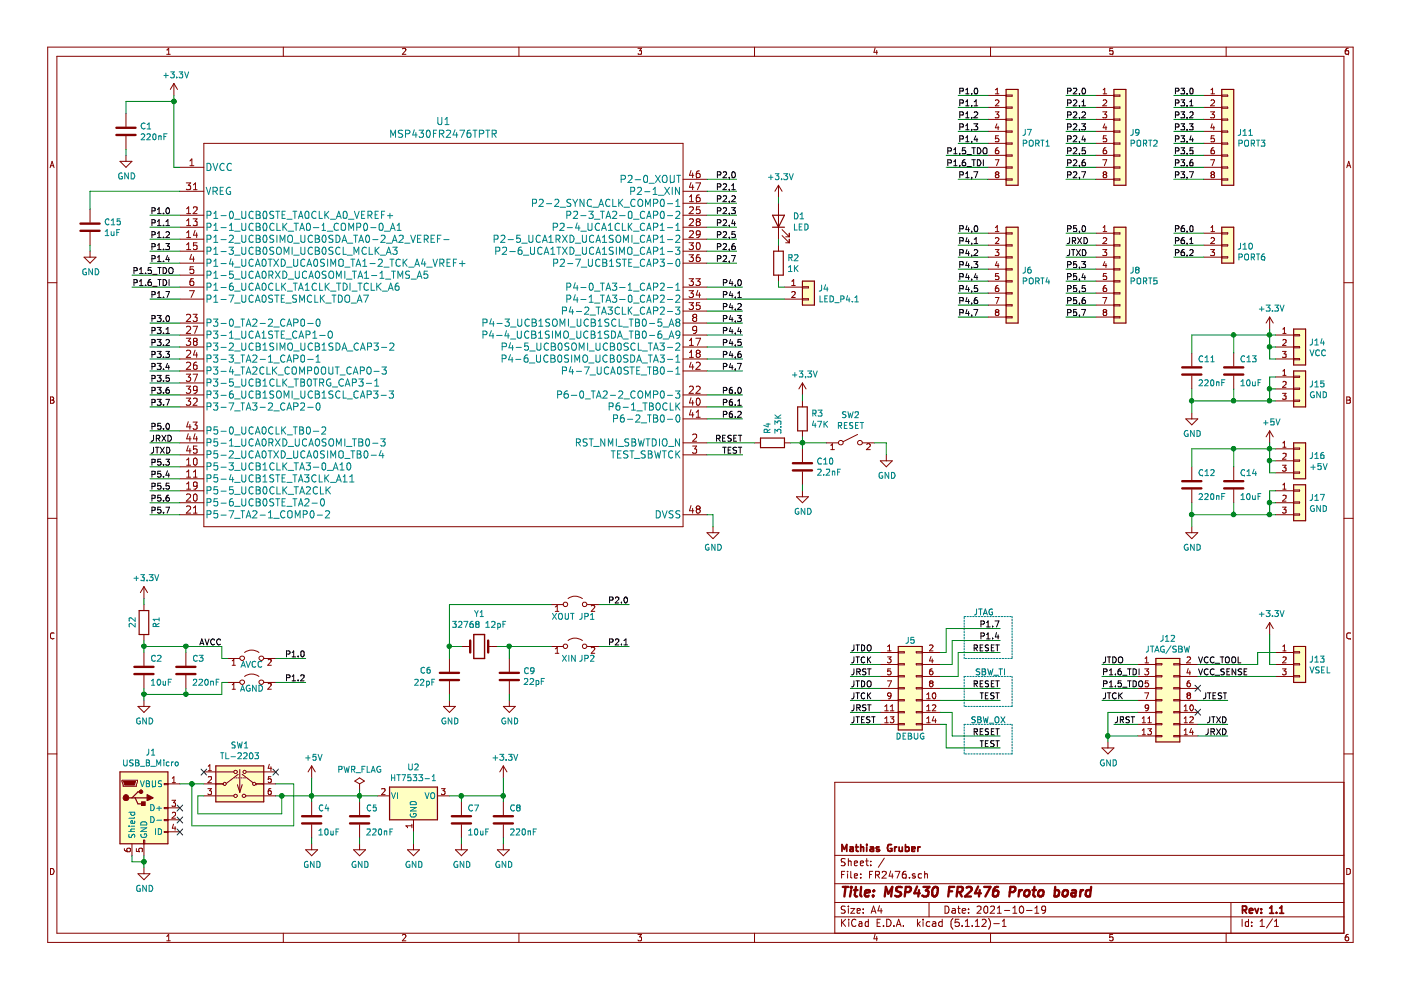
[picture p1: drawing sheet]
EESchema Schematic File Version 4
EELAYER 30 0
EELAYER END
$Descr A4 11693 8268
encoding utf-8
Sheet 1 1
Title "MSP430 FR2476 Proto board"
Date "2021-10-19"
Rev "1.1"
Comp "Mathias Gruber"
Comment1 ""
Comment2 ""
Comment3 ""
Comment4 ""
$EndDescr
Wire Wire Line
	5900 2400 6200 2400
Wire Wire Line
	5900 2600 6200 2600
Wire Wire Line
	5900 2700 6200 2700
Wire Wire Line
	5900 2800 6200 2800
Wire Wire Line
	5900 2900 6200 2900
Wire Wire Line
	5900 3000 6200 3000
Wire Wire Line
	5900 3100 6200 3100
Text Label 6200 3100 2    50   ~ 0
P4.7
Text Label 6200 3000 2    50   ~ 0
P4.6
Text Label 6200 2900 2    50   ~ 0
P4.5
Text Label 6200 2800 2    50   ~ 0
P4.4
Text Label 6200 2700 2    50   ~ 0
P4.3
Text Label 6200 2600 2    50   ~ 0
P4.2
Text Label 6200 2500 2    50   ~ 0
P4.1
Text Label 6200 2400 2    50   ~ 0
P4.0
$Comp
L power:+3.3V #PWR02
U 1 1
P 1450 800
F 0 "#PWR02" H 1450 650 50  0001 C CNN
F 1 "+3.3V" H 1465 973 50  0000 C CNN
F 2 "" H 1450 800 50  0001 C CNN
F 3 "" H 1450 800 50  0001 C CNN
	1    1450 800 
	1    0    0    -1  
$EndComp
Wire Wire Line
	1450 1400 1450 850 
$Comp
L power:GND #PWR015
U 1 1
P 5950 4400
F 0 "#PWR015" H 5950 4150 50  0001 C CNN
F 1 "GND" H 5955 4227 50  0000 C CNN
F 2 "" H 5950 4400 50  0001 C CNN
F 3 "" H 5950 4400 50  0001 C CNN
	1    5950 4400
	1    0    0    -1  
$EndComp
Wire Wire Line
	5950 4300 5950 4400
Wire Wire Line
	1500 3400 1250 3400
Wire Wire Line
	1500 3300 1250 3300
Wire Wire Line
	1500 3200 1250 3200
Wire Wire Line
	1500 3100 1250 3100
Wire Wire Line
	1500 3000 1250 3000
Wire Wire Line
	1500 2900 1250 2900
Wire Wire Line
	1500 2800 1250 2800
Wire Wire Line
	1500 2700 1250 2700
Text Label 1250 3400 0    50   ~ 0
P3.7
Text Label 1250 3300 0    50   ~ 0
P3.6
Text Label 1250 3200 0    50   ~ 0
P3.5
Text Label 1250 3100 0    50   ~ 0
P3.4
Text Label 1250 3000 0    50   ~ 0
P3.3
Text Label 1250 2900 0    50   ~ 0
P3.2
Text Label 1250 2800 0    50   ~ 0
P3.1
Text Label 1250 2700 0    50   ~ 0
P3.0
$Comp
L Connector_Generic:Conn_02x07_Odd_Even J12
U 1 1
P 9700 5850
F 0 "J12" H 9750 6367 50  0000 C CNN
F 1 "JTAG/SBW" H 9750 6276 50  0000 C CNN
F 2 "Connector_IDC:IDC-Header_2x07_P2.54mm_Vertical" H 9700 5850 50  0001 C CNN
F 3 "~" H 9700 5850 50  0001 C CNN
	1    9700 5850
	1    0    0    -1  
$EndComp
Wire Wire Line
	10000 5850 10250 5850
NoConn ~ 10000 5750
NoConn ~ 10000 5950
Wire Wire Line
	10000 6050 10250 6050
Wire Wire Line
	10000 6150 10250 6150
Wire Wire Line
	9500 5850 9200 5850
Text Label 10250 5850 2    50   ~ 0
JTEST
$Comp
L Connector_Generic:Conn_01x03 J13
U 1 1
P 10850 5550
F 0 "J13" H 10930 5592 50  0000 L CNN
F 1 "VSEL" H 10930 5501 50  0000 L CNN
F 2 "Connector_PinHeader_2.54mm:PinHeader_1x03_P2.54mm_Vertical" H 10850 5550 50  0001 C CNN
F 3 "~" H 10850 5550 50  0001 C CNN
	1    10850 5550
	1    0    0    -1  
$EndComp
Wire Wire Line
	10000 5650 10650 5650
Wire Wire Line
	10500 5450 10500 5550
Wire Wire Line
	10000 5550 10500 5550
Wire Wire Line
	10500 5450 10650 5450
$Comp
L power:+3.3V #PWR022
U 1 1
P 10600 5300
F 0 "#PWR022" H 10600 5150 50  0001 C CNN
F 1 "+3.3V" H 10615 5473 50  0000 C CNN
F 2 "" H 10600 5300 50  0001 C CNN
F 3 "" H 10600 5300 50  0001 C CNN
	1    10600 5300
	1    0    0    -1  
$EndComp
Wire Wire Line
	10650 5550 10600 5550
Wire Wire Line
	10600 5550 10600 5300
$Comp
L power:GND #PWR019
U 1 1
P 9250 6200
F 0 "#PWR019" H 9250 5950 50  0001 C CNN
F 1 "GND" H 9255 6027 50  0000 C CNN
F 2 "" H 9250 6200 50  0001 C CNN
F 3 "" H 9250 6200 50  0001 C CNN
	1    9250 6200
	1    0    0    -1  
$EndComp
Wire Wire Line
	9500 5950 9250 5950
Wire Wire Line
	9250 5950 9250 6150
Wire Wire Line
	9500 6150 9250 6150
Wire Wire Line
	9250 6150 9250 6200
Text Label 9200 5850 0    50   ~ 0
JTCK
$Comp
L Device:R R3
U 1 1
P 6700 3500
F 0 "R3" H 6770 3546 50  0000 L CNN
F 1 "47K" H 6770 3455 50  0000 L CNN
F 2 "Resistor_SMD:R_0603_1608Metric_Pad0.98x0.95mm_HandSolder" V 6630 3500 50  0001 C CNN
F 3 "~" H 6700 3500 50  0001 C CNN
F 4 "0603 Chip Resistor - Surface Mount ROHS" H 6700 3500 50  0001 C CNN "Descr"
F 5 "" H 6700 3500 50  0001 C CNN "LCSC"
	1    6700 3500
	1    0    0    -1  
$EndComp
$Comp
L Device:C C10
U 1 1
P 6700 3900
F 0 "C10" H 6815 3946 50  0000 L CNN
F 1 "2.2nF" H 6815 3855 50  0000 L CNN
F 2 "Capacitor_SMD:C_0603_1608Metric_Pad1.08x0.95mm_HandSolder" H 6738 3750 50  0001 C CNN
F 3 "~" H 6700 3900 50  0001 C CNN
F 4 "X7R 2.2nF ±10% 50V 0603 Multilayer Ceramic Capacitors MLCC - SMD/SMT ROHS" H 6700 3900 50  0001 C CNN "Descr"
F 5 "C1604" H 6700 3900 50  0001 C CNN "LCSC"
	1    6700 3900
	1    0    0    -1  
$EndComp
$Comp
L power:+3.3V #PWR017
U 1 1
P 6700 3300
F 0 "#PWR017" H 6700 3150 50  0001 C CNN
F 1 "+3.3V" H 6715 3473 50  0000 C CNN
F 2 "" H 6700 3300 50  0001 C CNN
F 3 "" H 6700 3300 50  0001 C CNN
	1    6700 3300
	1    0    0    -1  
$EndComp
$Comp
L power:GND #PWR018
U 1 1
P 6700 4100
F 0 "#PWR018" H 6700 3850 50  0001 C CNN
F 1 "GND" H 6705 3927 50  0000 C CNN
F 2 "" H 6700 4100 50  0001 C CNN
F 3 "" H 6700 4100 50  0001 C CNN
	1    6700 4100
	1    0    0    -1  
$EndComp
Wire Wire Line
	6700 3350 6700 3300
Wire Wire Line
	6700 4100 6700 4050
Text Label 6150 1500 2    50   ~ 0
P2.0
Text Label 6150 1600 2    50   ~ 0
P2.1
Text Label 6150 1700 2    50   ~ 0
P2.2
Text Label 6150 1800 2    50   ~ 0
P2.3
Text Label 6150 1900 2    50   ~ 0
P2.4
Text Label 6150 2000 2    50   ~ 0
P2.5
Wire Wire Line
	5900 1500 6150 1500
Wire Wire Line
	6150 1600 5900 1600
Wire Wire Line
	5900 1700 6150 1700
Wire Wire Line
	5900 1800 6150 1800
Wire Wire Line
	5900 1900 6150 1900
Wire Wire Line
	5900 2000 6150 2000
Wire Wire Line
	5900 2100 6150 2100
Wire Wire Line
	5900 2200 6150 2200
Text Label 6150 2100 2    50   ~ 0
P2.6
Text Label 6150 2200 2    50   ~ 0
P2.7
Wire Wire Line
	1500 2500 1250 2500
Wire Wire Line
	1500 2400 1100 2400
Wire Wire Line
	1500 2300 1100 2300
Wire Wire Line
	1500 2200 1250 2200
Wire Wire Line
	1500 2100 1250 2100
Wire Wire Line
	1500 2000 1250 2000
Wire Wire Line
	1500 1900 1250 1900
Wire Wire Line
	1500 1800 1250 1800
Text Label 1250 1800 0    50   ~ 0
P1.0
Text Label 1250 1900 0    50   ~ 0
P1.1
Text Label 1250 2000 0    50   ~ 0
P1.2
Text Label 1250 2100 0    50   ~ 0
P1.3
Text Label 1250 2200 0    50   ~ 0
P1.4
Text Label 1100 2300 0    50   ~ 0
P1.5_TDO
Text Label 1100 2400 0    50   ~ 0
P1.6_TDI
Text Label 1250 2500 0    50   ~ 0
P1.7
$Comp
L Device:C C1
U 1 1
P 1050 1100
F 0 "C1" H 1165 1146 50  0000 L CNN
F 1 "220nF" H 1165 1055 50  0000 L CNN
F 2 "Capacitor_SMD:C_0603_1608Metric_Pad1.08x0.95mm_HandSolder" H 1088 950 50  0001 C CNN
F 3 "~" H 1050 1100 50  0001 C CNN
F 4 "C21120" H 1050 1100 50  0001 C CNN "LCSC"
F 5 "0603 Multilayer Ceramic Capacitors MLCC - SMD/SMT ROHS" H 1050 1100 50  0001 C CNN "Descr"
	1    1050 1100
	1    0    0    -1  
$EndComp
$Comp
L power:GND #PWR01
U 1 1
P 1050 1300
F 0 "#PWR01" H 1050 1050 50  0001 C CNN
F 1 "GND" H 1055 1127 50  0000 C CNN
F 2 "" H 1050 1300 50  0001 C CNN
F 3 "" H 1050 1300 50  0001 C CNN
	1    1050 1300
	1    0    0    -1  
$EndComp
Wire Wire Line
	1050 950  1050 850 
Wire Wire Line
	1050 850  1450 850 
Connection ~ 1450 850 
Wire Wire Line
	1450 850  1450 800 
Wire Wire Line
	1050 1250 1050 1300
$Comp
L Device:C C3
U 1 1
P 1550 5600
F 0 "C3" H 1600 5700 50  0000 L CNN
F 1 "220nF" H 1600 5500 50  0000 L CNN
F 2 "Capacitor_SMD:C_0603_1608Metric_Pad1.08x0.95mm_HandSolder" H 1588 5450 50  0001 C CNN
F 3 "~" H 1550 5600 50  0001 C CNN
F 4 "C21120" H 1550 5600 50  0001 C CNN "LCSC"
F 5 "0603 Multilayer Ceramic Capacitors MLCC - SMD/SMT ROHS" H 1550 5600 50  0001 C CNN "Descr"
	1    1550 5600
	1    0    0    -1  
$EndComp
Wire Wire Line
	1200 5400 1200 5450
Wire Wire Line
	1900 5700 1850 5700
Wire Wire Line
	1850 5700 1850 5800
Wire Wire Line
	1850 5800 1550 5800
Wire Wire Line
	1200 5800 1200 5750
Wire Wire Line
	1200 5350 1200 5400
Connection ~ 1200 5400
$Comp
L Connector_Generic:Conn_01x08 J7
U 1 1
P 8450 1100
F 0 "J7" H 8530 1092 50  0000 L CNN
F 1 "PORT1" H 8530 1001 50  0000 L CNN
F 2 "Connector_PinHeader_2.54mm:PinHeader_1x08_P2.54mm_Vertical" H 8450 1100 50  0001 C CNN
F 3 "~" H 8450 1100 50  0001 C CNN
	1    8450 1100
	1    0    0    -1  
$EndComp
Wire Wire Line
	8250 800  8000 800 
Wire Wire Line
	8250 900  8000 900 
Wire Wire Line
	8250 1000 8000 1000
Wire Wire Line
	8250 1100 8000 1100
Wire Wire Line
	8250 1200 8000 1200
Wire Wire Line
	8250 1300 7900 1300
Wire Wire Line
	8250 1400 7900 1400
Wire Wire Line
	8250 1500 8000 1500
$Comp
L Connector_Generic:Conn_01x08 J9
U 1 1
P 9350 1100
F 0 "J9" H 9430 1092 50  0000 L CNN
F 1 "PORT2" H 9430 1001 50  0000 L CNN
F 2 "Connector_PinHeader_2.54mm:PinHeader_1x08_P2.54mm_Vertical" H 9350 1100 50  0001 C CNN
F 3 "~" H 9350 1100 50  0001 C CNN
	1    9350 1100
	1    0    0    -1  
$EndComp
Wire Wire Line
	9150 800  8900 800 
Wire Wire Line
	9150 900  8900 900 
Wire Wire Line
	9150 1000 8900 1000
Wire Wire Line
	9150 1100 8900 1100
Wire Wire Line
	9150 1200 8900 1200
Wire Wire Line
	9150 1300 8900 1300
Wire Wire Line
	9150 1400 8900 1400
Wire Wire Line
	9150 1500 8900 1500
$Comp
L Connector_Generic:Conn_01x08 J11
U 1 1
P 10250 1100
F 0 "J11" H 10330 1092 50  0000 L CNN
F 1 "PORT3" H 10330 1001 50  0000 L CNN
F 2 "Connector_PinHeader_2.54mm:PinHeader_1x08_P2.54mm_Vertical" H 10250 1100 50  0001 C CNN
F 3 "~" H 10250 1100 50  0001 C CNN
	1    10250 1100
	1    0    0    -1  
$EndComp
Wire Wire Line
	10050 800  9800 800 
Wire Wire Line
	10050 900  9800 900 
Wire Wire Line
	10050 1000 9800 1000
Wire Wire Line
	10050 1100 9800 1100
Wire Wire Line
	10050 1200 9800 1200
Wire Wire Line
	10050 1300 9800 1300
Wire Wire Line
	10050 1400 9800 1400
Wire Wire Line
	10050 1500 9800 1500
$Comp
L Connector_Generic:Conn_01x08 J6
U 1 1
P 8450 2250
F 0 "J6" H 8530 2242 50  0000 L CNN
F 1 "PORT4" H 8530 2151 50  0000 L CNN
F 2 "Connector_PinHeader_2.54mm:PinHeader_1x08_P2.54mm_Vertical" H 8450 2250 50  0001 C CNN
F 3 "~" H 8450 2250 50  0001 C CNN
	1    8450 2250
	1    0    0    -1  
$EndComp
Wire Wire Line
	8250 1950 8000 1950
Wire Wire Line
	8250 2050 8000 2050
Wire Wire Line
	8250 2150 8000 2150
Wire Wire Line
	8250 2250 8000 2250
Wire Wire Line
	8250 2350 8000 2350
Wire Wire Line
	8250 2450 8000 2450
Wire Wire Line
	8250 2550 8000 2550
Wire Wire Line
	8250 2650 8000 2650
Text Label 8000 1950 0    50   ~ 0
P4.0
Text Label 8000 2050 0    50   ~ 0
P4.1
Text Label 8000 2150 0    50   ~ 0
P4.2
Text Label 8000 2250 0    50   ~ 0
P4.3
Text Label 8000 2350 0    50   ~ 0
P4.4
Text Label 8000 2450 0    50   ~ 0
P4.5
Text Label 8000 2550 0    50   ~ 0
P4.6
Text Label 8000 2650 0    50   ~ 0
P4.7
Text Label 9800 800  0    50   ~ 0
P3.0
Text Label 9800 900  0    50   ~ 0
P3.1
Text Label 9800 1000 0    50   ~ 0
P3.2
Text Label 9800 1100 0    50   ~ 0
P3.3
Text Label 9800 1200 0    50   ~ 0
P3.4
Text Label 9800 1300 0    50   ~ 0
P3.5
Text Label 9800 1400 0    50   ~ 0
P3.6
Text Label 9800 1500 0    50   ~ 0
P3.7
Text Label 8000 800  0    50   ~ 0
P1.0
Text Label 8000 900  0    50   ~ 0
P1.1
Text Label 8000 1000 0    50   ~ 0
P1.2
Text Label 8000 1100 0    50   ~ 0
P1.3
Text Label 8000 1200 0    50   ~ 0
P1.4
Text Label 7900 1300 0    50   ~ 0
P1.5_TDO
Text Label 7900 1400 0    50   ~ 0
P1.6_TDI
Text Label 8000 1500 0    50   ~ 0
P1.7
Text Label 8900 800  0    50   ~ 0
P2.0
Text Label 8900 900  0    50   ~ 0
P2.1
Text Label 8900 1000 0    50   ~ 0
P2.2
Text Label 8900 1100 0    50   ~ 0
P2.3
Text Label 8900 1200 0    50   ~ 0
P2.4
Text Label 8900 1300 0    50   ~ 0
P2.5
Text Label 8900 1400 0    50   ~ 0
P2.6
Text Label 8900 1500 0    50   ~ 0
P2.7
$Comp
L Connector_Generic:Conn_01x08 J8
U 1 1
P 9350 2250
F 0 "J8" H 9430 2242 50  0000 L CNN
F 1 "PORT5" H 9430 2151 50  0000 L CNN
F 2 "Connector_PinHeader_2.54mm:PinHeader_1x08_P2.54mm_Vertical" H 9350 2250 50  0001 C CNN
F 3 "~" H 9350 2250 50  0001 C CNN
	1    9350 2250
	1    0    0    -1  
$EndComp
Wire Wire Line
	9150 1950 8900 1950
Wire Wire Line
	9150 2050 8900 2050
Wire Wire Line
	9150 2150 8900 2150
Wire Wire Line
	9150 2250 8900 2250
Wire Wire Line
	9150 2350 8900 2350
Wire Wire Line
	9150 2450 8900 2450
Wire Wire Line
	9150 2550 8900 2550
Wire Wire Line
	9150 2650 8900 2650
Text Label 8900 1950 0    50   ~ 0
P5.0
Text Label 8900 2050 0    50   ~ 0
JRXD
Text Label 8900 2150 0    50   ~ 0
JTXD
Text Label 8900 2250 0    50   ~ 0
P5.3
Text Label 8900 2350 0    50   ~ 0
P5.4
Text Label 8900 2450 0    50   ~ 0
P5.5
Text Label 8900 2550 0    50   ~ 0
P5.6
Text Label 8900 2650 0    50   ~ 0
P5.7
Wire Wire Line
	1500 3600 1250 3600
Wire Wire Line
	1500 3700 1250 3700
Wire Wire Line
	1500 3800 1250 3800
Wire Wire Line
	1500 3900 1250 3900
Wire Wire Line
	1500 4000 1250 4000
Wire Wire Line
	1500 4100 1250 4100
Wire Wire Line
	1500 4200 1250 4200
Wire Wire Line
	1500 4300 1250 4300
Wire Wire Line
	5900 3300 6200 3300
Wire Wire Line
	5900 3400 6200 3400
Wire Wire Line
	5900 3500 6200 3500
Text Label 1250 3600 0    50   ~ 0
P5.0
Text Label 1250 3700 0    50   ~ 0
JRXD
Text Label 1250 3800 0    50   ~ 0
JTXD
Text Label 1250 3900 0    50   ~ 0
P5.3
Text Label 1250 4000 0    50   ~ 0
P5.4
Text Label 1250 4100 0    50   ~ 0
P5.5
Text Label 1250 4200 0    50   ~ 0
P5.6
Text Label 1250 4300 0    50   ~ 0
P5.7
$Comp
L Connector_Generic:Conn_01x03 J10
U 1 1
P 10250 2050
F 0 "J10" H 10330 2042 50  0000 L CNN
F 1 "PORT6" H 10330 1951 50  0000 L CNN
F 2 "Connector_PinHeader_2.54mm:PinHeader_1x03_P2.54mm_Vertical" H 10250 2050 50  0001 C CNN
F 3 "~" H 10250 2050 50  0001 C CNN
	1    10250 2050
	1    0    0    -1  
$EndComp
Wire Wire Line
	10050 1950 9800 1950
Wire Wire Line
	10050 2050 9800 2050
Wire Wire Line
	10050 2150 9800 2150
Text Label 9800 1950 0    50   ~ 0
P6.0
Text Label 9800 2050 0    50   ~ 0
P6.1
Text Label 9800 2150 0    50   ~ 0
P6.2
Text Label 6200 3300 2    50   ~ 0
P6.0
Text Label 6200 3400 2    50   ~ 0
P6.1
Text Label 6200 3500 2    50   ~ 0
P6.2
$Comp
L power:GND #PWR014
U 1 1
P 4250 5850
F 0 "#PWR014" H 4250 5600 50  0001 C CNN
F 1 "GND" H 4255 5677 50  0000 C CNN
F 2 "" H 4250 5850 50  0001 C CNN
F 3 "" H 4250 5850 50  0001 C CNN
	1    4250 5850
	1    0    0    -1  
$EndComp
$Comp
L Device:Crystal Y1
U 1 1
P 4000 5400
F 0 "Y1" H 4000 5132 50  0000 C CNN
F 1 "32768 12pF" H 4000 5223 50  0000 C CNN
F 2 "Crystal:Crystal_SMD_G8-2Pin_3.2x1.5mm_HandSoldering" H 4000 5400 50  0001 C CNN
F 3 "~" H 4000 5400 50  0001 C CNN
F 4 "SMD3215-2P Crystals ROHS" H 4000 5400 50  0001 C CNN "Descr"
F 5 "C32346" H 4000 5400 50  0001 C CNN "LCSC"
	1    4000 5400
	-1   0    0    1   
$EndComp
Wire Wire Line
	3750 5050 3750 5400
Wire Wire Line
	3850 5400 3750 5400
Wire Wire Line
	4600 5050 3750 5050
$Comp
L Connector:USB_B_Micro J1
U 1 1
P 1200 6750
F 0 "J1" H 1257 7217 50  0000 C CNN
F 1 "USB_B_Micro" H 1257 7126 50  0000 C CNN
F 2 "lib:USB_Micro-B_Molex-105017-0001-handsolder" H 1350 6700 50  0001 C CNN
F 3 "~" H 1350 6700 50  0001 C CNN
F 4 "C10418" H 1200 6750 50  0001 C CNN "LCSC"
F 5 "1 1A 母座 USB - Micro B 5 USB 2.0 SMD USB Connectors ROHS" H 1200 6750 50  0001 C CNN "Descr"
	1    1200 6750
	1    0    0    -1  
$EndComp
$Comp
L power:+5V #PWR06
U 1 1
P 2600 6500
F 0 "#PWR06" H 2600 6350 50  0001 C CNN
F 1 "+5V" H 2615 6673 50  0000 C CNN
F 2 "" H 2600 6500 50  0001 C CNN
F 3 "" H 2600 6500 50  0001 C CNN
	1    2600 6500
	1    0    0    -1  
$EndComp
NoConn ~ 1500 6750
NoConn ~ 1500 6850
NoConn ~ 1500 6950
$Comp
L power:GND #PWR05
U 1 1
P 1200 7250
F 0 "#PWR05" H 1200 7000 50  0001 C CNN
F 1 "GND" H 1205 7077 50  0000 C CNN
F 2 "" H 1200 7250 50  0001 C CNN
F 3 "" H 1200 7250 50  0001 C CNN
	1    1200 7250
	1    0    0    -1  
$EndComp
Wire Wire Line
	1100 7150 1100 7200
Wire Wire Line
	1100 7200 1200 7200
Wire Wire Line
	1200 7200 1200 7250
Wire Wire Line
	1200 7150 1200 7200
Connection ~ 1200 7200
$Comp
L Regulator_Linear:MCP1703A-3302_SOT89 U2
U 1 1
P 3450 6650
F 0 "U2" H 3450 6892 50  0000 C CNN
F 1 "HT7533-1" H 3450 6801 50  0000 C CNN
F 2 "Package_TO_SOT_SMD:SOT-89-3_Handsoldering" H 3450 6850 50  0001 C CNN
F 3 "http://ww1.microchip.com/downloads/en/DeviceDoc/20005122B.pdf" H 3450 6600 50  0001 C CNN
F 4 "C14289" H 3450 6650 50  0001 C CNN "LCSC"
F 5 "SOT-89(SOT-89-3) Linear Voltage Regulators (LDO) ROHS" H 3450 6650 50  0001 C CNN "Descr"
	1    3450 6650
	1    0    0    -1  
$EndComp
Wire Wire Line
	2600 6500 2600 6650
Connection ~ 2600 6650
$Comp
L power:+3.3V #PWR012
U 1 1
P 4200 6500
F 0 "#PWR012" H 4200 6350 50  0001 C CNN
F 1 "+3.3V" H 4215 6673 50  0000 C CNN
F 2 "" H 4200 6500 50  0001 C CNN
F 3 "" H 4200 6500 50  0001 C CNN
	1    4200 6500
	1    0    0    -1  
$EndComp
$Comp
L Device:C C5
U 1 1
P 3000 6850
F 0 "C5" H 3050 6950 50  0000 L CNN
F 1 "220nF" H 3050 6750 50  0000 L CNN
F 2 "Capacitor_SMD:C_0603_1608Metric_Pad1.08x0.95mm_HandSolder" H 3038 6700 50  0001 C CNN
F 3 "~" H 3000 6850 50  0001 C CNN
F 4 "C21120" H 3000 6850 50  0001 C CNN "LCSC"
F 5 "0603 Multilayer Ceramic Capacitors MLCC - SMD/SMT ROHS" H 3000 6850 50  0001 C CNN "Descr"
	1    3000 6850
	1    0    0    -1  
$EndComp
$Comp
L Device:C C4
U 1 1
P 2600 6850
F 0 "C4" H 2650 6950 50  0000 L CNN
F 1 "10uF" H 2650 6750 50  0000 L CNN
F 2 "Capacitor_SMD:C_0603_1608Metric_Pad1.08x0.95mm_HandSolder" H 2638 6700 50  0001 C CNN
F 3 "~" H 2600 6850 50  0001 C CNN
F 4 "0603 Multilayer Ceramic Capacitors MLCC - SMD/SMT ROHS" H 2600 6850 50  0001 C CNN "Descr"
F 5 "C19702" H 2600 6850 50  0001 C CNN "LCSC"
	1    2600 6850
	1    0    0    -1  
$EndComp
Wire Wire Line
	3000 6700 3000 6650
Connection ~ 3000 6650
Wire Wire Line
	3000 6650 3150 6650
Wire Wire Line
	2600 6700 2600 6650
Wire Wire Line
	2600 6650 3000 6650
$Comp
L power:GND #PWR09
U 1 1
P 3450 7050
F 0 "#PWR09" H 3450 6800 50  0001 C CNN
F 1 "GND" H 3455 6877 50  0000 C CNN
F 2 "" H 3450 7050 50  0001 C CNN
F 3 "" H 3450 7050 50  0001 C CNN
	1    3450 7050
	1    0    0    -1  
$EndComp
$Comp
L power:GND #PWR08
U 1 1
P 3000 7050
F 0 "#PWR08" H 3000 6800 50  0001 C CNN
F 1 "GND" H 3005 6877 50  0000 C CNN
F 2 "" H 3000 7050 50  0001 C CNN
F 3 "" H 3000 7050 50  0001 C CNN
	1    3000 7050
	1    0    0    -1  
$EndComp
$Comp
L power:GND #PWR07
U 1 1
P 2600 7050
F 0 "#PWR07" H 2600 6800 50  0001 C CNN
F 1 "GND" H 2605 6877 50  0000 C CNN
F 2 "" H 2600 7050 50  0001 C CNN
F 3 "" H 2600 7050 50  0001 C CNN
	1    2600 7050
	1    0    0    -1  
$EndComp
Wire Wire Line
	3450 6950 3450 7050
Wire Wire Line
	3000 7000 3000 7050
Wire Wire Line
	2600 7000 2600 7050
$Comp
L Device:C C7
U 1 1
P 3850 6850
F 0 "C7" H 3900 6950 50  0000 L CNN
F 1 "10uF" H 3900 6750 50  0000 L CNN
F 2 "Capacitor_SMD:C_0603_1608Metric_Pad1.08x0.95mm_HandSolder" H 3888 6700 50  0001 C CNN
F 3 "~" H 3850 6850 50  0001 C CNN
F 4 "0603 Multilayer Ceramic Capacitors MLCC - SMD/SMT ROHS" H 3850 6850 50  0001 C CNN "Descr"
F 5 "C19702" H 3850 6850 50  0001 C CNN "LCSC"
	1    3850 6850
	1    0    0    -1  
$EndComp
$Comp
L Device:C C8
U 1 1
P 4200 6850
F 0 "C8" H 4250 6950 50  0000 L CNN
F 1 "220nF" H 4250 6750 50  0000 L CNN
F 2 "Capacitor_SMD:C_0603_1608Metric_Pad1.08x0.95mm_HandSolder" H 4238 6700 50  0001 C CNN
F 3 "~" H 4200 6850 50  0001 C CNN
F 4 "C21120" H 4200 6850 50  0001 C CNN "LCSC"
F 5 "0603 Multilayer Ceramic Capacitors MLCC - SMD/SMT ROHS" H 4200 6850 50  0001 C CNN "Descr"
	1    4200 6850
	1    0    0    -1  
$EndComp
Wire Wire Line
	4200 6650 4200 6700
Wire Wire Line
	3850 6700 3850 6650
Wire Wire Line
	3850 6650 4200 6650
Wire Wire Line
	4200 6650 4200 6500
Connection ~ 4200 6650
$Comp
L power:GND #PWR011
U 1 1
P 3850 7050
F 0 "#PWR011" H 3850 6800 50  0001 C CNN
F 1 "GND" H 3855 6877 50  0000 C CNN
F 2 "" H 3850 7050 50  0001 C CNN
F 3 "" H 3850 7050 50  0001 C CNN
	1    3850 7050
	1    0    0    -1  
$EndComp
$Comp
L power:GND #PWR013
U 1 1
P 4200 7050
F 0 "#PWR013" H 4200 6800 50  0001 C CNN
F 1 "GND" H 4205 6877 50  0000 C CNN
F 2 "" H 4200 7050 50  0001 C CNN
F 3 "" H 4200 7050 50  0001 C CNN
	1    4200 7050
	1    0    0    -1  
$EndComp
Wire Wire Line
	3850 7000 3850 7050
$Comp
L Device:R R1
U 1 1
P 1200 5200
F 0 "R1" V 1300 5200 50  0000 C CNN
F 1 "22" V 1100 5200 50  0000 C CNN
F 2 "Resistor_SMD:R_0603_1608Metric_Pad0.98x0.95mm_HandSolder" V 1130 5200 50  0001 C CNN
F 3 "~" H 1200 5200 50  0001 C CNN
F 4 "±1% ±200ppm/℃ 0.1W 22Ω 0603 Chip Resistor - Surface Mount ROHS" H 1200 5200 50  0001 C CNN "Descr"
F 5 "C23345" H 1200 5200 50  0001 C CNN "LCSC"
	1    1200 5200
	1    0    0    -1  
$EndComp
Wire Wire Line
	4200 7000 4200 7050
Wire Wire Line
	4150 5400 4250 5400
Text Label 10000 5550 0    50   ~ 0
VCC_TOOL
Text Label 10000 5650 0    50   ~ 0
VCC_SENSE
$Comp
L Connector_Generic:Conn_01x03 J15
U 1 1
P 10850 3250
F 0 "J15" H 10930 3292 50  0000 L CNN
F 1 "GND" H 10930 3201 50  0000 L CNN
F 2 "Connector_PinHeader_2.54mm:PinHeader_1x03_P2.54mm_Vertical" H 10850 3250 50  0001 C CNN
F 3 "~" H 10850 3250 50  0001 C CNN
	1    10850 3250
	1    0    0    -1  
$EndComp
$Comp
L Connector_Generic:Conn_01x03 J17
U 1 1
P 10850 4200
F 0 "J17" H 10930 4242 50  0000 L CNN
F 1 "GND" H 10930 4151 50  0000 L CNN
F 2 "Connector_PinHeader_2.54mm:PinHeader_1x03_P2.54mm_Vertical" H 10850 4200 50  0001 C CNN
F 3 "~" H 10850 4200 50  0001 C CNN
	1    10850 4200
	1    0    0    -1  
$EndComp
$Comp
L Connector_Generic:Conn_01x03 J14
U 1 1
P 10850 2900
F 0 "J14" H 10930 2942 50  0000 L CNN
F 1 "VCC" H 10930 2851 50  0000 L CNN
F 2 "Connector_PinHeader_2.54mm:PinHeader_1x03_P2.54mm_Vertical" H 10850 2900 50  0001 C CNN
F 3 "~" H 10850 2900 50  0001 C CNN
	1    10850 2900
	1    0    0    -1  
$EndComp
$Comp
L power:GND #PWR020
U 1 1
P 9950 3450
F 0 "#PWR020" H 9950 3200 50  0001 C CNN
F 1 "GND" H 9955 3277 50  0000 C CNN
F 2 "" H 9950 3450 50  0001 C CNN
F 3 "" H 9950 3450 50  0001 C CNN
	1    9950 3450
	1    0    0    -1  
$EndComp
Wire Wire Line
	10650 3150 10600 3150
Wire Wire Line
	10600 3150 10600 3250
Wire Wire Line
	10650 3250 10600 3250
Connection ~ 10600 3250
Wire Wire Line
	10600 3250 10600 3350
Wire Wire Line
	10650 3350 10600 3350
Connection ~ 10600 3350
$Comp
L power:GND #PWR021
U 1 1
P 9950 4400
F 0 "#PWR021" H 9950 4150 50  0001 C CNN
F 1 "GND" H 9955 4227 50  0000 C CNN
F 2 "" H 9950 4400 50  0001 C CNN
F 3 "" H 9950 4400 50  0001 C CNN
	1    9950 4400
	1    0    0    -1  
$EndComp
Wire Wire Line
	10650 4100 10600 4100
Wire Wire Line
	10600 4100 10600 4200
Wire Wire Line
	10650 4300 10600 4300
Connection ~ 10600 4300
Wire Wire Line
	10650 4200 10600 4200
Connection ~ 10600 4200
Wire Wire Line
	10600 4200 10600 4300
$Comp
L power:+3.3V #PWR023
U 1 1
P 10600 2750
F 0 "#PWR023" H 10600 2600 50  0001 C CNN
F 1 "+3.3V" H 10615 2923 50  0000 C CNN
F 2 "" H 10600 2750 50  0001 C CNN
F 3 "" H 10600 2750 50  0001 C CNN
	1    10600 2750
	1    0    0    -1  
$EndComp
Wire Wire Line
	10600 2750 10600 2800
Wire Wire Line
	10600 3000 10650 3000
Wire Wire Line
	10650 2800 10600 2800
Connection ~ 10600 2800
Wire Wire Line
	10600 2800 10600 2900
Wire Wire Line
	10650 2900 10600 2900
Connection ~ 10600 2900
Wire Wire Line
	10600 2900 10600 3000
$Comp
L Connector_Generic:Conn_01x03 J16
U 1 1
P 10850 3850
F 0 "J16" H 10930 3892 50  0000 L CNN
F 1 "+5V" H 10930 3801 50  0000 L CNN
F 2 "Connector_PinHeader_2.54mm:PinHeader_1x03_P2.54mm_Vertical" H 10850 3850 50  0001 C CNN
F 3 "~" H 10850 3850 50  0001 C CNN
	1    10850 3850
	1    0    0    -1  
$EndComp
$Comp
L power:+5V #PWR024
U 1 1
P 10600 3700
F 0 "#PWR024" H 10600 3550 50  0001 C CNN
F 1 "+5V" H 10615 3873 50  0000 C CNN
F 2 "" H 10600 3700 50  0001 C CNN
F 3 "" H 10600 3700 50  0001 C CNN
	1    10600 3700
	1    0    0    -1  
$EndComp
Wire Wire Line
	10600 3700 10600 3750
Wire Wire Line
	10600 3950 10650 3950
Wire Wire Line
	10650 3850 10600 3850
Connection ~ 10600 3850
Wire Wire Line
	10600 3850 10600 3950
Wire Wire Line
	10650 3750 10600 3750
Connection ~ 10600 3750
Wire Wire Line
	10600 3750 10600 3850
$Comp
L Device:C C13
U 1 1
P 10300 3100
F 0 "C13" H 10350 3200 50  0000 L CNN
F 1 "10uF" H 10350 3000 50  0000 L CNN
F 2 "Capacitor_SMD:C_0603_1608Metric_Pad1.08x0.95mm_HandSolder" H 10338 2950 50  0001 C CNN
F 3 "~" H 10300 3100 50  0001 C CNN
F 4 "0603 Multilayer Ceramic Capacitors MLCC - SMD/SMT ROHS" H 10300 3100 50  0001 C CNN "Descr"
F 5 "C19702" H 10300 3100 50  0001 C CNN "LCSC"
	1    10300 3100
	1    0    0    -1  
$EndComp
$Comp
L Device:C C11
U 1 1
P 9950 3100
F 0 "C11" H 10000 3200 50  0000 L CNN
F 1 "220nF" H 10000 3000 50  0000 L CNN
F 2 "Capacitor_SMD:C_0603_1608Metric_Pad1.08x0.95mm_HandSolder" H 9988 2950 50  0001 C CNN
F 3 "~" H 9950 3100 50  0001 C CNN
F 4 "C21120" H 9950 3100 50  0001 C CNN "LCSC"
F 5 "0603 Multilayer Ceramic Capacitors MLCC - SMD/SMT ROHS" H 9950 3100 50  0001 C CNN "Descr"
	1    9950 3100
	1    0    0    -1  
$EndComp
Wire Wire Line
	10600 2800 10300 2800
Wire Wire Line
	9950 2800 9950 2950
Wire Wire Line
	10300 2950 10300 2800
Connection ~ 10300 2800
Wire Wire Line
	10300 2800 9950 2800
Wire Wire Line
	10600 3350 10300 3350
Wire Wire Line
	9950 3350 9950 3250
Wire Wire Line
	10300 3250 10300 3350
Connection ~ 10300 3350
Wire Wire Line
	10300 3350 9950 3350
$Comp
L Device:C C14
U 1 1
P 10300 4050
F 0 "C14" H 10350 4150 50  0000 L CNN
F 1 "10uF" H 10350 3950 50  0000 L CNN
F 2 "Capacitor_SMD:C_0603_1608Metric_Pad1.08x0.95mm_HandSolder" H 10338 3900 50  0001 C CNN
F 3 "~" H 10300 4050 50  0001 C CNN
F 4 "0603 Multilayer Ceramic Capacitors MLCC - SMD/SMT ROHS" H 10300 4050 50  0001 C CNN "Descr"
F 5 "C19702" H 10300 4050 50  0001 C CNN "LCSC"
	1    10300 4050
	1    0    0    -1  
$EndComp
$Comp
L Device:C C12
U 1 1
P 9950 4050
F 0 "C12" H 10000 4150 50  0000 L CNN
F 1 "220nF" H 10000 3950 50  0000 L CNN
F 2 "Capacitor_SMD:C_0603_1608Metric_Pad1.08x0.95mm_HandSolder" H 9988 3900 50  0001 C CNN
F 3 "~" H 9950 4050 50  0001 C CNN
F 4 "C21120" H 9950 4050 50  0001 C CNN "LCSC"
F 5 "0603 Multilayer Ceramic Capacitors MLCC - SMD/SMT ROHS" H 9950 4050 50  0001 C CNN "Descr"
	1    9950 4050
	1    0    0    -1  
$EndComp
Wire Wire Line
	10600 4300 10300 4300
Wire Wire Line
	9950 4300 9950 4200
Wire Wire Line
	10300 4200 10300 4300
Connection ~ 10300 4300
Wire Wire Line
	10300 4300 9950 4300
Wire Wire Line
	10600 3750 10300 3750
Wire Wire Line
	9950 3750 9950 3900
Wire Wire Line
	10300 3900 10300 3750
Connection ~ 10300 3750
Wire Wire Line
	10300 3750 9950 3750
Wire Wire Line
	9950 3450 9950 3350
Connection ~ 9950 3350
Wire Wire Line
	9950 4400 9950 4300
Connection ~ 9950 4300
Wire Wire Line
	3850 6650 3750 6650
Connection ~ 3850 6650
$Comp
L Device:R R2
U 1 1
P 6500 2200
F 0 "R2" H 6570 2246 50  0000 L CNN
F 1 "1K" H 6570 2155 50  0000 L CNN
F 2 "Resistor_SMD:R_0603_1608Metric_Pad0.98x0.95mm_HandSolder" V 6430 2200 50  0001 C CNN
F 3 "~" H 6500 2200 50  0001 C CNN
F 4 "0603 Chip Resistor - Surface Mount ROHS" H 6500 2200 50  0001 C CNN "Descr"
F 5 "C21190" H 6500 2200 50  0001 C CNN "LCSC"
	1    6500 2200
	1    0    0    -1  
$EndComp
$Comp
L Device:LED D1
U 1 1
P 6500 1850
F 0 "D1" V 6539 1732 50  0000 R CNN
F 1 "LED" V 6448 1732 50  0000 R CNN
F 2 "LED_SMD:LED_0603_1608Metric_Pad1.05x0.95mm_HandSolder" H 6500 1850 50  0001 C CNN
F 3 "~" H 6500 1850 50  0001 C CNN
F 4 "C72038" V 6500 1850 50  0001 C CNN "LCSC"
F 5 "585.5~591.5nm 0603 Light Emitting Diodes (LED) ROHS" V 6500 1850 50  0001 C CNN "Descr"
	1    6500 1850
	0    -1   -1   0   
$EndComp
$Comp
L power:+3.3V #PWR016
U 1 1
P 6500 1650
F 0 "#PWR016" H 6500 1500 50  0001 C CNN
F 1 "+3.3V" H 6515 1823 50  0000 C CNN
F 2 "" H 6500 1650 50  0001 C CNN
F 3 "" H 6500 1650 50  0001 C CNN
	1    6500 1650
	1    0    0    -1  
$EndComp
Wire Wire Line
	6500 2350 6500 2400
Wire Wire Line
	6500 2050 6500 2000
Wire Wire Line
	6500 1700 6500 1650
$Comp
L Connector_Generic:Conn_01x02 J4
U 1 1
P 6750 2400
F 0 "J4" H 6830 2392 50  0000 L CNN
F 1 "LED_P4.1" H 6830 2301 50  0000 L CNN
F 2 "Connector_PinHeader_2.54mm:PinHeader_1x02_P2.54mm_Vertical" H 6750 2400 50  0001 C CNN
F 3 "~" H 6750 2400 50  0001 C CNN
	1    6750 2400
	1    0    0    -1  
$EndComp
Wire Wire Line
	6550 2400 6500 2400
$Comp
L Device:C C2
U 1 1
P 1200 5600
F 0 "C2" H 1250 5700 50  0000 L CNN
F 1 "10uF" H 1250 5500 50  0000 L CNN
F 2 "Capacitor_SMD:C_0603_1608Metric_Pad1.08x0.95mm_HandSolder" H 1238 5450 50  0001 C CNN
F 3 "~" H 1200 5600 50  0001 C CNN
F 4 "0603 Multilayer Ceramic Capacitors MLCC - SMD/SMT ROHS" H 1200 5600 50  0001 C CNN "Descr"
F 5 "C19702" H 1200 5600 50  0001 C CNN "LCSC"
	1    1200 5600
	1    0    0    -1  
$EndComp
Wire Wire Line
	1550 5450 1550 5400
Connection ~ 1550 5400
Wire Wire Line
	1550 5400 1200 5400
Wire Wire Line
	1550 5750 1550 5800
Connection ~ 1550 5800
Wire Wire Line
	1550 5800 1200 5800
$Comp
L TL-2203:TL-2203 SW1
U 1 1
P 2000 6550
F 0 "SW1" H 2000 6875 50  0000 C CNN
F 1 "TL-2203" H 2000 6784 50  0000 C CNN
F 2 "lib:TL-2203" H 1800 6350 50  0001 L CIN
F 3 "" H 2000 6550 50  0001 L CNN
	1    2000 6550
	1    0    0    -1  
$EndComp
Wire Wire Line
	1700 6650 1650 6650
Wire Wire Line
	1650 6650 1650 6800
Wire Wire Line
	1650 6800 2350 6800
Wire Wire Line
	2350 6800 2350 6650
Wire Wire Line
	2350 6650 2300 6650
NoConn ~ 1700 6450
NoConn ~ 2300 6450
$Comp
L power:PWR_FLAG #FLG01
U 1 1
P 3000 6600
F 0 "#FLG01" H 3000 6675 50  0001 C CNN
F 1 "PWR_FLAG" H 3000 6773 50  0000 C CNN
F 2 "" H 3000 6600 50  0001 C CNN
F 3 "~" H 3000 6600 50  0001 C CNN
	1    3000 6600
	1    0    0    -1  
$EndComp
Wire Wire Line
	3000 6650 3000 6600
Wire Wire Line
	1500 6550 1600 6550
Wire Wire Line
	2350 6650 2600 6650
Connection ~ 2350 6650
Connection ~ 1600 6550
Wire Wire Line
	1600 6550 1700 6550
Wire Wire Line
	2450 6550 2450 6900
Wire Wire Line
	2450 6900 1600 6900
Wire Wire Line
	1600 6550 1600 6900
Wire Wire Line
	2300 6550 2450 6550
$Comp
L MSP430FR2476TPTR:MSP430FR2476TPTR U1
U 1 1
P 3700 2800
F 0 "U1" H 3700 4588 60  0000 C CNN
F 1 "MSP430FR2476TPTR" H 3700 4482 60  0000 C CNN
F 2 "Package_QFP:LQFP-48_7x7mm_P0.5mm" H 4200 1300 60  0001 C CNN
F 3 "" H 3700 2800 60  0000 C CNN
	1    3700 2800
	1    0    0    -1  
$EndComp
Connection ~ 9250 6150
Wire Wire Line
	5950 4300 5900 4300
Wire Wire Line
	9200 5550 9500 5550
Wire Wire Line
	9300 6050 9500 6050
Wire Wire Line
	5900 3800 6200 3800
Text Label 6200 3700 2    50   ~ 0
RESET
Text Label 9300 6050 0    50   ~ 0
JRST
Wire Wire Line
	1500 1400 1450 1400
Wire Wire Line
	1850 5400 1850 5500
Wire Wire Line
	1850 5500 1900 5500
$Comp
L power:GND #PWR04
U 1 1
P 1200 5850
F 0 "#PWR04" H 1200 5600 50  0001 C CNN
F 1 "GND" H 1205 5677 50  0000 C CNN
F 2 "" H 1200 5850 50  0001 C CNN
F 3 "" H 1200 5850 50  0001 C CNN
	1    1200 5850
	1    0    0    -1  
$EndComp
Wire Wire Line
	1200 5850 1200 5800
Connection ~ 1200 5800
$Comp
L power:+3.3V #PWR03
U 1 1
P 1200 5000
F 0 "#PWR03" H 1200 4850 50  0001 C CNN
F 1 "+3.3V" H 1215 5173 50  0000 C CNN
F 2 "" H 1200 5000 50  0001 C CNN
F 3 "" H 1200 5000 50  0001 C CNN
	1    1200 5000
	1    0    0    -1  
$EndComp
Wire Wire Line
	2300 5500 2550 5500
Wire Wire Line
	2300 5700 2550 5700
Text Label 2550 5500 2    50   ~ 0
P1.0
Text Label 2550 5700 2    50   ~ 0
P1.2
Wire Wire Line
	1200 5000 1200 5050
Wire Wire Line
	1550 5400 1850 5400
Text Label 6200 3800 2    50   ~ 0
TEST
Wire Wire Line
	9500 5650 9200 5650
Wire Wire Line
	9500 5750 9200 5750
Text Label 9200 5650 0    50   ~ 0
P1.6_TDI
Text Label 9200 5750 0    50   ~ 0
P1.5_TDO
$Comp
L Connector_Generic:Conn_02x07_Odd_Even J5
U 1 1
P 7550 5750
F 0 "J5" H 7600 6150 50  0000 C CNN
F 1 "DEBUG" H 7600 5350 50  0000 C CNN
F 2 "Connector_PinHeader_2.54mm:PinHeader_2x07_P2.54mm_Vertical" H 7550 5750 50  0001 C CNN
F 3 "~" H 7550 5750 50  0001 C CNN
	1    7550 5750
	1    0    0    -1  
$EndComp
Text Label 10250 6050 2    50   ~ 0
JTXD
Text Label 10250 6150 2    50   ~ 0
JRXD
Wire Wire Line
	7100 5450 7350 5450
Wire Wire Line
	7100 5550 7350 5550
Text Label 8350 5750 2    50   ~ 0
RESET
Text Label 7100 5750 0    50   ~ 0
JTDO
Text Label 7100 5650 0    50   ~ 0
JRST
Wire Wire Line
	7100 5650 7350 5650
Wire Wire Line
	7100 5750 7350 5750
Wire Wire Line
	7100 5850 7350 5850
Text Label 7100 5450 0    50   ~ 0
JTDO
Text Label 8350 5250 2    50   ~ 0
P1.7
Wire Wire Line
	7100 5950 7350 5950
Text Label 8350 5450 2    50   ~ 0
RESET
Text Label 7100 5550 0    50   ~ 0
JTCK
Text Label 8350 5350 2    50   ~ 0
P1.4
Wire Wire Line
	7100 6050 7350 6050
Text Label 7100 5950 0    50   ~ 0
JRST
Text Label 8350 6150 2    50   ~ 0
RESET
Text Label 7100 6050 0    50   ~ 0
JTEST
Text Label 8350 6250 2    50   ~ 0
TEST
Text Notes 8300 5150 2    50   ~ 0
JTAG
Wire Notes Line
	8050 5150 8450 5150
Wire Notes Line
	8450 5150 8450 5500
Wire Notes Line
	8450 5500 8050 5500
Wire Notes Line
	8050 5500 8050 5150
Text Notes 8400 5650 2    50   ~ 0
SBW_TI
Wire Notes Line
	8050 5650 8450 5650
Wire Notes Line
	8450 5650 8450 5900
Wire Notes Line
	8450 5900 8050 5900
Wire Notes Line
	8050 5900 8050 5650
Text Label 8350 5850 2    50   ~ 0
TEST
Text Label 7100 5850 0    50   ~ 0
JTCK
Text Notes 8400 6050 2    50   ~ 0
SBW_OX
Wire Notes Line
	8050 6050 8450 6050
Wire Notes Line
	8450 6050 8450 6300
Wire Notes Line
	8450 6300 8050 6300
Wire Notes Line
	8050 6300 8050 6050
Wire Wire Line
	6700 3650 6700 3700
Wire Wire Line
	6600 3700 6700 3700
Connection ~ 6700 3700
Wire Wire Line
	6700 3700 6700 3750
Wire Wire Line
	5900 2500 6550 2500
$Comp
L Device:C C9
U 1 1
P 4250 5650
F 0 "C9" H 4365 5696 50  0000 L CNN
F 1 "22pF" H 4365 5605 50  0000 L CNN
F 2 "Capacitor_SMD:C_0603_1608Metric_Pad1.08x0.95mm_HandSolder" H 4288 5500 50  0001 C CNN
F 3 "~" H 4250 5650 50  0001 C CNN
F 4 "0603 Multilayer Ceramic Capacitors MLCC - SMD/SMT ROHS" H 4250 5650 50  0001 C CNN "Descr"
F 5 "C1653" H 4250 5650 50  0001 C CNN "LCSC"
	1    4250 5650
	1    0    0    -1  
$EndComp
$Comp
L Device:C C6
U 1 1
P 3750 5650
F 0 "C6" H 3500 5700 50  0000 L CNN
F 1 "22pF" H 3450 5600 50  0000 L CNN
F 2 "Capacitor_SMD:C_0603_1608Metric_Pad1.08x0.95mm_HandSolder" H 3788 5500 50  0001 C CNN
F 3 "~" H 3750 5650 50  0001 C CNN
F 4 "0603 Multilayer Ceramic Capacitors MLCC - SMD/SMT ROHS" H 3750 5650 50  0001 C CNN "Descr"
F 5 "C1653" H 3750 5650 50  0001 C CNN "LCSC"
	1    3750 5650
	1    0    0    -1  
$EndComp
$Comp
L power:GND #PWR010
U 1 1
P 3750 5850
F 0 "#PWR010" H 3750 5600 50  0001 C CNN
F 1 "GND" H 3755 5677 50  0000 C CNN
F 2 "" H 3750 5850 50  0001 C CNN
F 3 "" H 3750 5850 50  0001 C CNN
	1    3750 5850
	1    0    0    -1  
$EndComp
Wire Wire Line
	3750 5500 3750 5400
Connection ~ 3750 5400
Wire Wire Line
	4250 5500 4250 5400
Wire Wire Line
	4250 5400 4600 5400
Connection ~ 4250 5400
Wire Wire Line
	4250 5850 4250 5800
Wire Wire Line
	3750 5850 3750 5800
Wire Wire Line
	5000 5050 5250 5050
Wire Wire Line
	5000 5400 5250 5400
Text Label 5250 5050 2    50   ~ 0
P2.0
Text Label 5250 5400 2    50   ~ 0
P2.1
Wire Wire Line
	7850 5450 7900 5450
Wire Wire Line
	7900 5450 7900 5250
Wire Wire Line
	7900 5250 8350 5250
Wire Wire Line
	7850 5550 7950 5550
Wire Wire Line
	7950 5550 7950 5350
Wire Wire Line
	7950 5350 8350 5350
Wire Wire Line
	7850 5650 8000 5650
Wire Wire Line
	8000 5650 8000 5450
Wire Wire Line
	8000 5450 8350 5450
Wire Wire Line
	7850 5750 8350 5750
Wire Wire Line
	7850 5850 8350 5850
Wire Wire Line
	7850 6050 7900 6050
Wire Wire Line
	7900 6050 7900 6250
Wire Wire Line
	7900 6250 8350 6250
Wire Wire Line
	7850 5950 7950 5950
Wire Wire Line
	7950 5950 7950 6150
Wire Wire Line
	7950 6150 8350 6150
Text Label 9200 5550 0    50   ~ 0
JTDO
Text Label 1850 5400 2    50   ~ 0
AVCC
$Comp
L Switch:SW_SPST SW2
U 1 1
P 7100 3700
F 0 "SW2" H 7100 3935 50  0000 C CNN
F 1 "RESET" H 7100 3844 50  0000 C CNN
F 2 "lib:SW_Push_SPST_NO_Alps_SKRK_handsolder" H 7100 3700 50  0001 C CNN
F 3 "~" H 7100 3700 50  0001 C CNN
F 4 "C720477" H 7100 3700 50  0001 C CNN "LCSC"
F 5 "SMD,3×4×2.0mm Tactile Switches ROHS" H 7100 3700 50  0001 C CNN "Descr"
	1    7100 3700
	1    0    0    -1  
$EndComp
Wire Wire Line
	6900 3700 6700 3700
$Comp
L power:GND #PWR0101
U 1 1
P 7400 3800
F 0 "#PWR0101" H 7400 3550 50  0001 C CNN
F 1 "GND" H 7405 3627 50  0000 C CNN
F 2 "" H 7400 3800 50  0001 C CNN
F 3 "" H 7400 3800 50  0001 C CNN
	1    7400 3800
	1    0    0    -1  
$EndComp
Wire Wire Line
	7300 3700 7400 3700
Wire Wire Line
	7400 3700 7400 3800
$Comp
L Jumper:Jumper_2_Open JP2
U 1 1
P 4800 5400
F 0 "JP2" H 4900 5300 50  0000 C CNN
F 1 "XIN" H 4750 5300 50  0000 C CNN
F 2 "Jumper:SolderJumper-2_P1.3mm_Open_RoundedPad1.0x1.5mm" H 4800 5400 50  0001 C CNN
F 3 "~" H 4800 5400 50  0001 C CNN
	1    4800 5400
	1    0    0    -1  
$EndComp
$Comp
L Jumper:Jumper_2_Open JP1
U 1 1
P 4800 5050
F 0 "JP1" H 4900 4950 50  0000 C CNN
F 1 "XOUT" H 4700 4950 50  0000 C CNN
F 2 "Jumper:SolderJumper-2_P1.3mm_Open_RoundedPad1.0x1.5mm" H 4800 5050 50  0001 C CNN
F 3 "~" H 4800 5050 50  0001 C CNN
	1    4800 5050
	1    0    0    -1  
$EndComp
$Comp
L Jumper:Jumper_2_Open JP3
U 1 1
P 2100 5500
F 0 "JP3" H 2200 5400 50  0001 C CNN
F 1 "AVCC" H 2100 5450 50  0000 C CNN
F 2 "Jumper:SolderJumper-2_P1.3mm_Open_RoundedPad1.0x1.5mm" H 2100 5500 50  0001 C CNN
F 3 "~" H 2100 5500 50  0001 C CNN
	1    2100 5500
	1    0    0    -1  
$EndComp
$Comp
L Jumper:Jumper_2_Open JP4
U 1 1
P 2100 5700
F 0 "JP4" H 2200 5600 50  0001 C CNN
F 1 "AGND" H 2100 5650 50  0000 C CNN
F 2 "Jumper:SolderJumper-2_P1.3mm_Open_RoundedPad1.0x1.5mm" H 2100 5700 50  0001 C CNN
F 3 "~" H 2100 5700 50  0001 C CNN
	1    2100 5700
	1    0    0    -1  
$EndComp
$Comp
L Device:R R4
U 1 1
P 6450 3700
F 0 "R4" H 6520 3746 50  0000 L CNN
F 1 "3.3K" H 6520 3655 50  0000 L CNN
F 2 "Resistor_SMD:R_0603_1608Metric_Pad0.98x0.95mm_HandSolder" V 6380 3700 50  0001 C CNN
F 3 "~" H 6450 3700 50  0001 C CNN
F 4 "3.3kΩ ±1% ±100ppm/℃ 0.1W 0603 Chip Resistor - Surface Mount ROHS" H 6450 3700 50  0001 C CNN "Descr"
F 5 "C22978" H 6450 3700 50  0001 C CNN "LCSC"
	1    6450 3700
	0    -1   -1   0   
$EndComp
Wire Wire Line
	5900 3700 6300 3700
$Comp
L Device:C C15
U 1 1
P 750 1900
F 0 "C15" H 865 1946 50  0000 L CNN
F 1 "1uF" H 865 1855 50  0000 L CNN
F 2 "Capacitor_SMD:C_0603_1608Metric_Pad1.08x0.95mm_HandSolder" H 788 1750 50  0001 C CNN
F 3 "~" H 750 1900 50  0001 C CNN
F 4 "X5R ±10% 50V 1uF 0603 Multilayer Ceramic Capacitors MLCC - SMD/SMT ROHS" H 750 1900 50  0001 C CNN "Descr"
F 5 "C15849" H 750 1900 50  0001 C CNN "LCSC"
	1    750  1900
	1    0    0    -1  
$EndComp
$Comp
L power:GND #PWR0102
U 1 1
P 750 2100
F 0 "#PWR0102" H 750 1850 50  0001 C CNN
F 1 "GND" H 755 1927 50  0000 C CNN
F 2 "" H 750 2100 50  0001 C CNN
F 3 "" H 750 2100 50  0001 C CNN
	1    750  2100
	1    0    0    -1  
$EndComp
Wire Wire Line
	1500 1600 750  1600
Wire Wire Line
	750  1600 750  1750
Wire Wire Line
	750  2050 750  2100
$EndSCHEMATC
